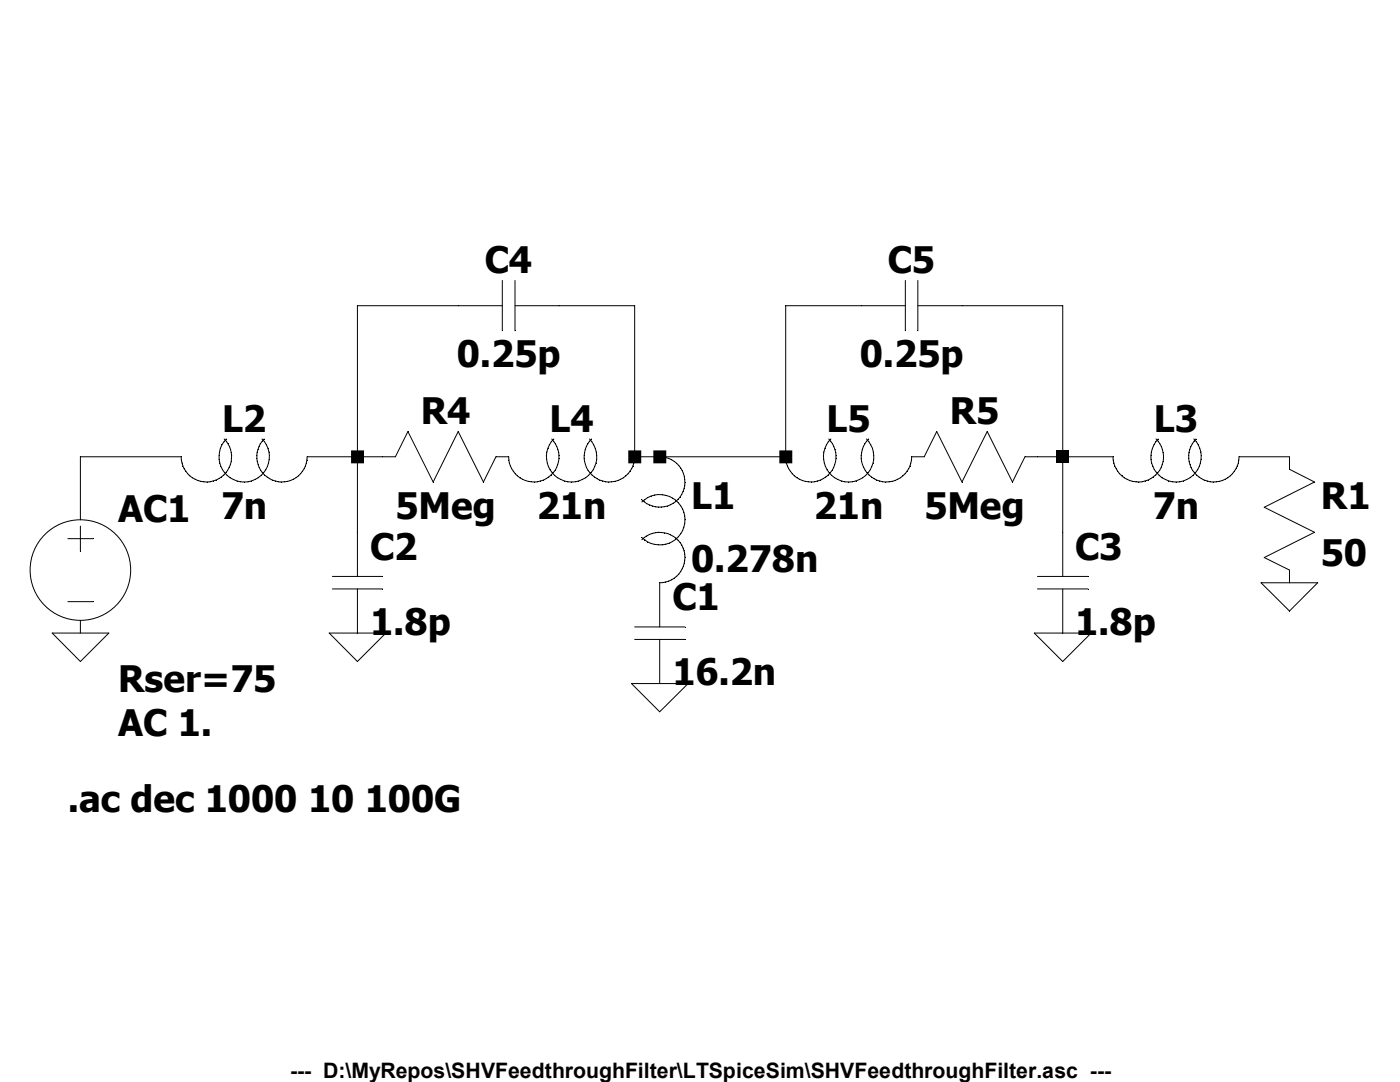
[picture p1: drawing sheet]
<svg xmlns="http://www.w3.org/2000/svg" width="279mm" height="216mm" viewBox="0 0 279 216" stroke-linecap="round" stroke-linejoin="round" font-family="sans-serif">
<g fill="none" stroke="#000" stroke-width=".2">
<path d="M100.2 56v10M102.8 56v10M180.7 56v10M183.2 56v10M100.2 61h-28.9v54M102.8 61h23.9v30.1M180.7 61h-23.9v30.1M183.2 61h28.9v54M44.7 87.6a5 5 0 0 1-1.6 8.2 5 5 0 0 1-6.9-4.7h-20.2v12.6M45.2 87.6a5 5 0 0 0 0 7.1 5 5 0 0 0 7.1 0 5 5 0 0 0 0-7.1M52.7 87.6a5 5 0 0 0 1.7 8.2 5 5 0 0 0 6.9-4.7h17.6l2.5-5 5 10.1 5-10.1 5.1 10.1 2.5-5.1h2.5a5 5 0 0 0 7 4.7 5 5 0 0 0 1.6-8.2M110.5 87.6a5 5 0 0 0 0 7.1 5 5 0 0 0 7.1 0 5 5 0 0 0 0-7.1"/>
<path d="M118.1 87.6a5 5 0 0 0 1.6 8.2 5 5 0 0 0 7-4.7M126.7 91.1h30.1M131.7 91.1a5 5 0 0 1 4.6 7 5 5 0 0 1-8.2 1.6M165.4 87.6a5 5 0 0 1-1.6 8.2 5 5 0 0 1-7-4.7M165.8 87.6a5 5 0 0 0 0 7.1 5 5 0 0 0 7.1 0 5 5 0 0 0 0-7.1M173.4 87.6a5 5 0 0 0 1.6 8.2 5 5 0 0 0 6.9-4.7h2.5l2.5-5 5.1 10.1 5-10.1 5.1 10.1 2.5-5.1h17.5a5 5 0 0 0 7 4.7 5 5 0 0 0 1.6-8.2M231.1 87.6a5 5 0 0 0 0 7.1 5 5 0 0 0 7.2 0 5 5 0 0 0 0-7.1M238.7 87.6a5 5 0 0 0 1.6 8.2 5 5 0 0 0 7-4.7h10v2.5l5 2.6-10 5 10 5-10 5.1 5 2.4v2.6M13.5 107.5h5.1M16 105v5M66.3 115h10.1M66.3 117.5h10.1"/>
<path d="M71.3 117.5v8.8M128.1 107.7a5 5 0 0 1 8.2 1.6 5 5 0 0 1-4.6 7v8.8M128.1 100.2a5 5 0 0 1 7.1 0 5 5 0 0 1 0 7.1 5 5 0 0 1-7.1 0M207.1 115h10M207.1 117.5h10M212.1 117.5v8.8M251.7 116.3h11.3l-5.7 5.6zM10.4 126.3h11.3l-5.7 5.7zM13.5 120.1h5.1M16 123.8v2.5M65.7 126.3h11.3l-5.7 5.7zM126 136.4h11.3l-5.6 5.6z"/>
<path d="M126.7 125.1h10M126.7 127.6h10M131.7 127.6v8.8M206.4 126.3h11.4l-5.7 5.7z"/>
<circle cx="16" cy="113.7" r="10"/>
</g>
<path d="M210.8 89.9h2.6v2.6h-2.6z" fill="#000"/>
<path d="M70.1 89.9h2.5v2.6h-2.5zM125.4 89.9h2.6v2.6h-2.6zM130.4 89.9h2.6v2.6h-2.6zM155.5 89.9h2.6v2.6h-2.6z" fill-rule="evenodd" fill="#000"/>
<g font-size="7.3">
<text x="96.8" y="54.5">C4</text>
<text x="177.2" y="54.5">C5</text>
<text x="91.2" y="73.3">0.25p</text>
<text x="171.6" y="73.3">0.25p</text>
<text x="44.3" y="86.2">L2</text>
<text x="84" y="84.6">R4</text>
<text x="109.7" y="86.2">L4</text>
<text x="165" y="86.2">L5</text>
<text x="189.5" y="84.6">R5</text>
<text x="230.3" y="86.2">L3</text>
<text x="138" y="101.6">L1</text>
<text x="263.6" y="101.6">R1</text>
<text x="23.6" y="104.1">AC1</text>
<text x="44.1" y="103.5">7n</text>
<text x="79" y="103.5">5Meg</text>
<text x="107.1" y="103.5">21n</text>
<text x="162.4" y="103.5">21n</text>
<text x="184.5" y="103.5">5Meg</text>
<text x="230.1" y="103.5">7n</text>
<text x="73.9" y="111.7">C2</text>
<text x="214.6" y="111.7">C3</text>
<text x="263.6" y="112.9">50</text>
<text x="138" y="114.2">0.278n</text>
<text x="134.2" y="121.7">C1</text>
<text x="73.9" y="126.7">1.8p</text>
<text x="214.6" y="126.7">1.8p</text>
<text x="134.2" y="136.8">16.2n</text>
<text x="23.6" y="138">Rser=75</text>
<text x="23.6" y="146.9">AC 1.</text>
<text x="13.5" y="161.9">.ac dec 1000 10 100G</text>
</g>
<text font-size="4.2" x="57.9" y="215.2">--- D:\MyRepos\SHVFeedthroughFilter\LTSpiceSim\SHVFeedthroughFilter.asc ---</text>
</svg>
